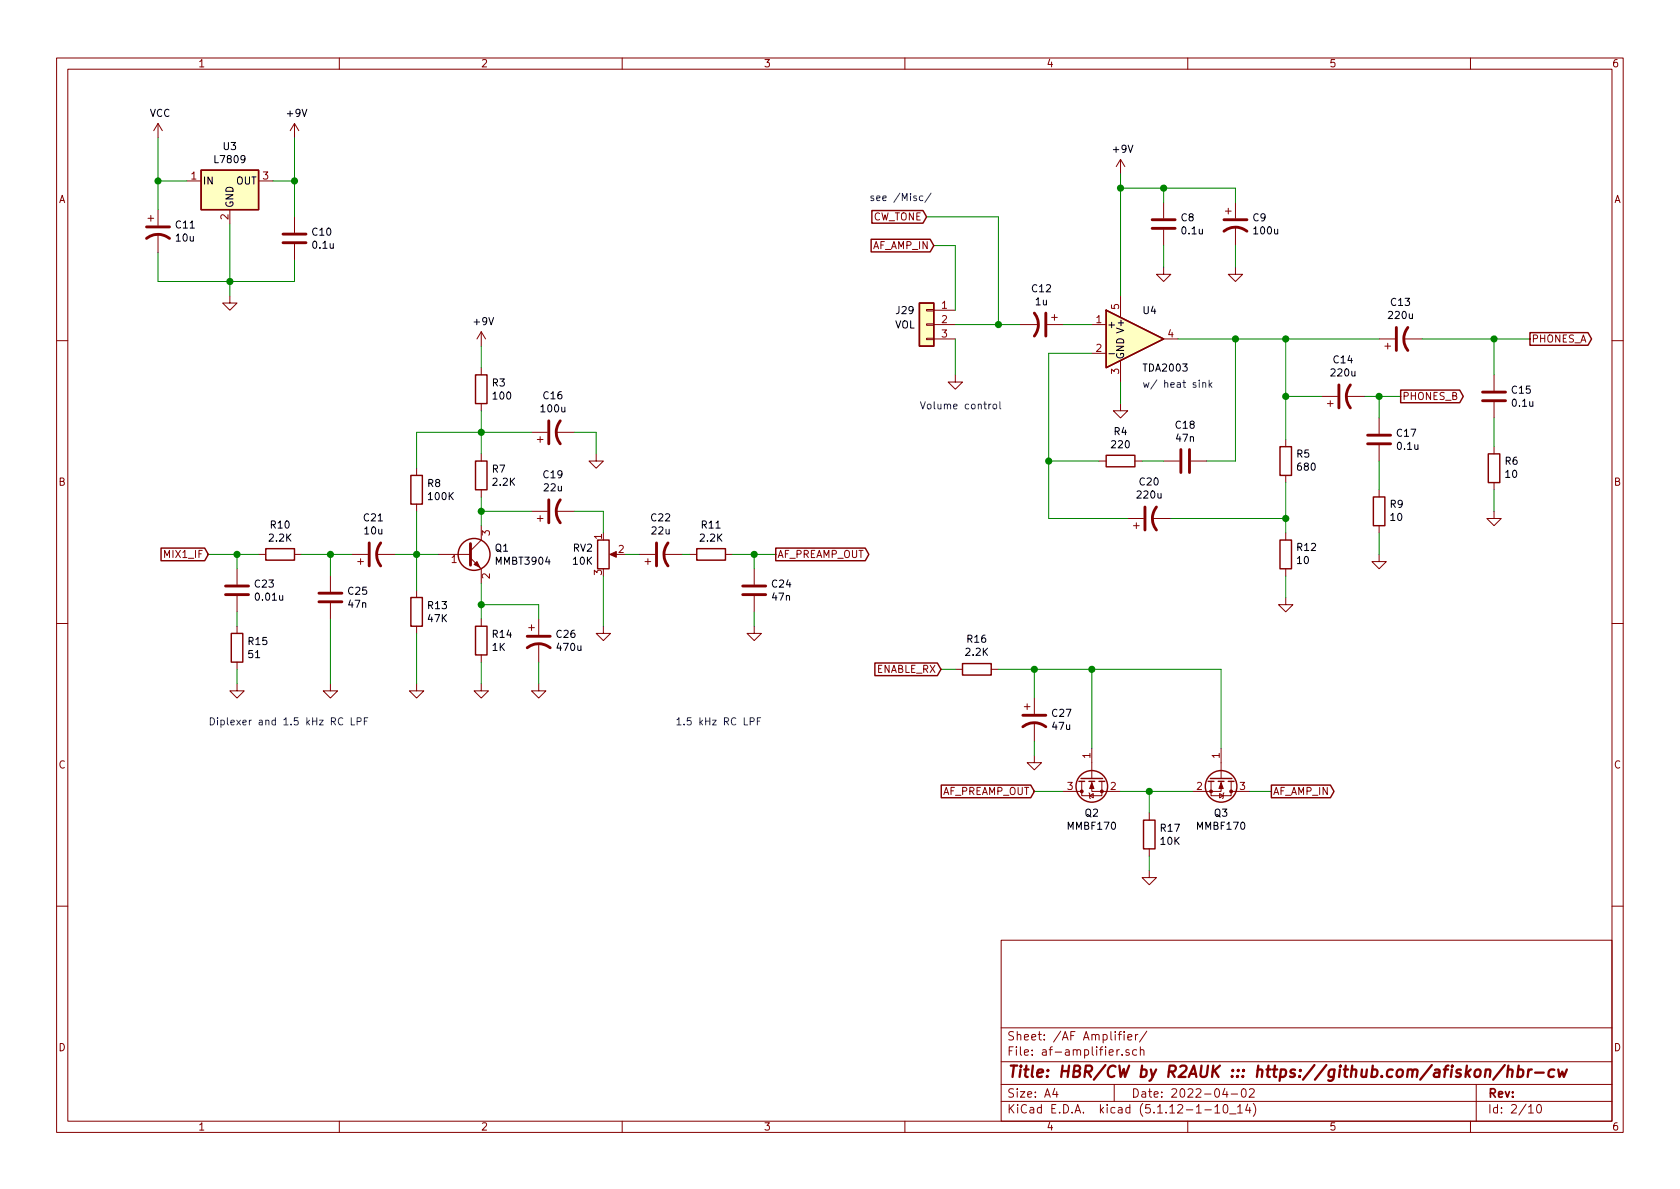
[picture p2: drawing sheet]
EESchema Schematic File Version 4
EELAYER 30 0
EELAYER END
$Descr A4 11693 8268
encoding utf-8
Sheet 2 10
Title "HBR/CW by R2AUK ::: https://github.com/afiskon/hbr-cw"
Date "2022-04-02"
Rev ""
Comp ""
Comment1 ""
Comment2 ""
Comment3 ""
Comment4 ""
$EndDescr
$Comp
L Device:CP1 C11
U 1 1
P 1100 1600
F 0 "C11" H 1215 1646 50  0000 L CNN
F 1 "10u" H 1215 1555 50  0000 L CNN
F 2 "Capacitor_SMD:CP_Elec_4x5.4" H 1100 1600 50  0001 C CNN
F 3 "~" H 1100 1600 50  0001 C CNN
	1    1100 1600
	1    0    0    -1  
$EndComp
$Comp
L Device:C C10
U 1 1
P 2050 1650
F 0 "C10" H 2165 1696 50  0000 L CNN
F 1 "0.1u" H 2165 1605 50  0000 L CNN
F 2 "Capacitor_SMD:C_0805_2012Metric_Pad1.15x1.40mm_HandSolder" H 2088 1500 50  0001 C CNN
F 3 "~" H 2050 1650 50  0001 C CNN
	1    2050 1650
	1    0    0    -1  
$EndComp
$Comp
L power:VCC #PWR043
U 1 1
P 1100 950
F 0 "#PWR043" H 1100 800 50  0001 C CNN
F 1 "VCC" H 1115 1123 50  0000 C CNN
F 2 "" H 1100 950 50  0001 C CNN
F 3 "" H 1100 950 50  0001 C CNN
	1    1100 950 
	1    0    0    -1  
$EndComp
$Comp
L power:GND #PWR048
U 1 1
P 1600 2050
F 0 "#PWR048" H 1600 1800 50  0001 C CNN
F 1 "GND" H 1605 1877 50  0001 C CNN
F 2 "" H 1600 2050 50  0001 C CNN
F 3 "" H 1600 2050 50  0001 C CNN
	1    1600 2050
	1    0    0    -1  
$EndComp
Wire Wire Line
	2050 950  2050 1250
Wire Wire Line
	1300 1250 1100 1250
Wire Wire Line
	1100 1250 1100 950 
Wire Wire Line
	1900 1250 2050 1250
Connection ~ 2050 1250
Wire Wire Line
	2050 1250 2050 1500
Wire Wire Line
	1600 1550 1600 1950
Wire Wire Line
	1600 1950 2050 1950
Wire Wire Line
	2050 1950 2050 1800
Connection ~ 1600 1950
Wire Wire Line
	1600 1950 1600 2050
Wire Wire Line
	1600 1950 1100 1950
$Comp
L Amplifier_Audio:TDA2003 U4
U 1 1
P 7900 2350
F 0 "U4" H 7950 2550 50  0000 L CNN
F 1 "TDA2003" H 7950 2150 50  0000 L CNN
F 2 "Package_TO_SOT_THT:TO-220-5_P3.4x3.7mm_StaggerOdd_Lead3.8mm_Vertical" H 7900 2350 50  0001 C CIN
F 3 "http://www.st.com/resource/en/datasheet/cd00000123.pdf" H 7900 2350 50  0001 C CNN
	1    7900 2350
	1    0    0    -1  
$EndComp
Text GLabel 10650 2350 2    50   Output ~ 0
PHONES_A
Text GLabel 9750 2750 2    50   Output ~ 0
PHONES_B
$Comp
L power:+9V #PWR044
U 1 1
P 2050 950
F 0 "#PWR044" H 2050 800 50  0001 C CNN
F 1 "+9V" H 2065 1123 50  0000 C CNN
F 2 "" H 2050 950 50  0001 C CNN
F 3 "" H 2050 950 50  0001 C CNN
	1    2050 950 
	1    0    0    -1  
$EndComp
$Comp
L power:+9V #PWR045
U 1 1
P 7800 1200
F 0 "#PWR045" H 7800 1050 50  0001 C CNN
F 1 "+9V" H 7815 1373 50  0000 C CNN
F 2 "" H 7800 1200 50  0001 C CNN
F 3 "" H 7800 1200 50  0001 C CNN
	1    7800 1200
	1    0    0    -1  
$EndComp
$Comp
L Device:C C8
U 1 1
P 8100 1550
F 0 "C8" H 8215 1596 50  0000 L CNN
F 1 "0.1u" H 8215 1505 50  0000 L CNN
F 2 "Capacitor_SMD:C_0805_2012Metric_Pad1.15x1.40mm_HandSolder" H 8138 1400 50  0001 C CNN
F 3 "~" H 8100 1550 50  0001 C CNN
	1    8100 1550
	1    0    0    -1  
$EndComp
$Comp
L Device:CP1 C9
U 1 1
P 8600 1550
F 0 "C9" H 8715 1596 50  0000 L CNN
F 1 "100u" H 8715 1505 50  0000 L CNN
F 2 "Capacitor_SMD:CP_Elec_6.3x7.7" H 8600 1550 50  0001 C CNN
F 3 "~" H 8600 1550 50  0001 C CNN
	1    8600 1550
	1    0    0    -1  
$EndComp
Wire Wire Line
	7800 2050 7800 1300
$Comp
L power:GND #PWR046
U 1 1
P 8100 1850
F 0 "#PWR046" H 8100 1600 50  0001 C CNN
F 1 "GND" H 8105 1677 50  0001 C CNN
F 2 "" H 8100 1850 50  0001 C CNN
F 3 "" H 8100 1850 50  0001 C CNN
	1    8100 1850
	1    0    0    -1  
$EndComp
$Comp
L power:GND #PWR047
U 1 1
P 8600 1850
F 0 "#PWR047" H 8600 1600 50  0001 C CNN
F 1 "GND" H 8605 1677 50  0001 C CNN
F 2 "" H 8600 1850 50  0001 C CNN
F 3 "" H 8600 1850 50  0001 C CNN
	1    8600 1850
	1    0    0    -1  
$EndComp
Wire Wire Line
	7800 1300 8100 1300
Wire Wire Line
	8600 1300 8600 1400
Connection ~ 7800 1300
Wire Wire Line
	7800 1300 7800 1200
Wire Wire Line
	8600 1700 8600 1850
Wire Wire Line
	8100 1850 8100 1700
Wire Wire Line
	8100 1400 8100 1300
Connection ~ 8100 1300
Wire Wire Line
	8100 1300 8600 1300
$Comp
L power:GND #PWR051
U 1 1
P 7800 2800
F 0 "#PWR051" H 7800 2550 50  0001 C CNN
F 1 "GND" H 7805 2627 50  0001 C CNN
F 2 "" H 7800 2800 50  0001 C CNN
F 3 "" H 7800 2800 50  0001 C CNN
	1    7800 2800
	1    0    0    -1  
$EndComp
Wire Wire Line
	7800 2800 7800 2650
$Comp
L Device:CP1 C12
U 1 1
P 7250 2250
F 0 "C12" V 6998 2250 50  0000 C CNN
F 1 "1u" V 7089 2250 50  0000 C CNN
F 2 "Capacitor_SMD:CP_Elec_4x5.4" H 7250 2250 50  0001 C CNN
F 3 "~" H 7250 2250 50  0001 C CNN
	1    7250 2250
	0    1    1    0   
$EndComp
Text Notes 6400 2850 0    50   ~ 0
Volume control
$Comp
L power:GND #PWR050
U 1 1
P 6650 2600
F 0 "#PWR050" H 6650 2350 50  0001 C CNN
F 1 "GND" H 6655 2427 50  0001 C CNN
F 2 "" H 6650 2600 50  0001 C CNN
F 3 "" H 6650 2600 50  0001 C CNN
	1    6650 2600
	1    0    0    -1  
$EndComp
Text GLabel 6500 1700 0    50   Input ~ 0
AF_AMP_IN
Wire Wire Line
	6500 1700 6650 1700
Wire Wire Line
	7400 2250 7600 2250
$Comp
L Device:R R4
U 1 1
P 7800 3200
F 0 "R4" V 7593 3200 50  0000 C CNN
F 1 "220" V 7684 3200 50  0000 C CNN
F 2 "Resistor_SMD:R_0805_2012Metric_Pad1.15x1.40mm_HandSolder" V 7730 3200 50  0001 C CNN
F 3 "~" H 7800 3200 50  0001 C CNN
	1    7800 3200
	0    1    1    0   
$EndComp
$Comp
L Device:C C18
U 1 1
P 8250 3200
F 0 "C18" V 7998 3200 50  0000 C CNN
F 1 "47n" V 8089 3200 50  0000 C CNN
F 2 "Capacitor_SMD:C_0805_2012Metric_Pad1.15x1.40mm_HandSolder" H 8288 3050 50  0001 C CNN
F 3 "~" H 8250 3200 50  0001 C CNN
	1    8250 3200
	0    1    1    0   
$EndComp
Wire Wire Line
	7600 2450 7300 2450
Wire Wire Line
	7300 2450 7300 3200
Wire Wire Line
	7300 3200 7650 3200
Wire Wire Line
	7950 3200 8100 3200
Wire Wire Line
	8200 2350 8600 2350
Wire Wire Line
	8600 2350 8600 3200
Wire Wire Line
	8600 3200 8400 3200
$Comp
L Device:R R5
U 1 1
P 8950 3200
F 0 "R5" H 8880 3154 50  0000 R CNN
F 1 "680" H 8880 3245 50  0000 R CNN
F 2 "Resistor_SMD:R_0805_2012Metric_Pad1.15x1.40mm_HandSolder" V 8880 3200 50  0001 C CNN
F 3 "~" H 8950 3200 50  0001 C CNN
	1    8950 3200
	-1   0    0    1   
$EndComp
$Comp
L Device:R R12
U 1 1
P 8950 3850
F 0 "R12" H 8880 3804 50  0000 R CNN
F 1 "10" H 8880 3895 50  0000 R CNN
F 2 "Resistor_SMD:R_0805_2012Metric_Pad1.15x1.40mm_HandSolder" V 8880 3850 50  0001 C CNN
F 3 "~" H 8950 3850 50  0001 C CNN
	1    8950 3850
	-1   0    0    1   
$EndComp
$Comp
L power:GND #PWR055
U 1 1
P 8950 4150
F 0 "#PWR055" H 8950 3900 50  0001 C CNN
F 1 "GND" H 8955 3977 50  0001 C CNN
F 2 "" H 8950 4150 50  0001 C CNN
F 3 "" H 8950 4150 50  0001 C CNN
	1    8950 4150
	1    0    0    -1  
$EndComp
Wire Wire Line
	8950 4150 8950 4000
Wire Wire Line
	8950 3050 8950 2750
Wire Wire Line
	8950 2350 8600 2350
Connection ~ 8600 2350
$Comp
L Device:CP1 C20
U 1 1
P 8000 3600
F 0 "C20" V 8252 3600 50  0000 C CNN
F 1 "220u" V 8161 3600 50  0000 C CNN
F 2 "Capacitor_SMD:CP_Elec_8x10.5" H 8000 3600 50  0001 C CNN
F 3 "~" H 8000 3600 50  0001 C CNN
	1    8000 3600
	0    -1   -1   0   
$EndComp
Wire Wire Line
	8950 3350 8950 3600
Wire Wire Line
	8950 3600 8150 3600
Connection ~ 8950 3600
Wire Wire Line
	8950 3600 8950 3700
Wire Wire Line
	7850 3600 7300 3600
Wire Wire Line
	7300 3600 7300 3200
Connection ~ 7300 3200
$Comp
L Device:CP1 C14
U 1 1
P 9350 2750
F 0 "C14" V 9602 2750 50  0000 C CNN
F 1 "220u" V 9511 2750 50  0000 C CNN
F 2 "Capacitor_SMD:CP_Elec_8x10.5" H 9350 2750 50  0001 C CNN
F 3 "~" H 9350 2750 50  0001 C CNN
	1    9350 2750
	0    -1   -1   0   
$EndComp
Wire Wire Line
	9200 2750 8950 2750
Connection ~ 8950 2750
Wire Wire Line
	8950 2750 8950 2350
$Comp
L Device:C C17
U 1 1
P 9600 3050
F 0 "C17" H 9715 3096 50  0000 L CNN
F 1 "0.1u" H 9715 3005 50  0000 L CNN
F 2 "Capacitor_SMD:C_0805_2012Metric_Pad1.15x1.40mm_HandSolder" H 9638 2900 50  0001 C CNN
F 3 "~" H 9600 3050 50  0001 C CNN
	1    9600 3050
	1    0    0    -1  
$EndComp
$Comp
L Device:R R9
U 1 1
P 9600 3550
F 0 "R9" H 9530 3504 50  0000 R CNN
F 1 "10" H 9530 3595 50  0000 R CNN
F 2 "Resistor_SMD:R_0805_2012Metric_Pad1.15x1.40mm_HandSolder" V 9530 3550 50  0001 C CNN
F 3 "~" H 9600 3550 50  0001 C CNN
	1    9600 3550
	-1   0    0    1   
$EndComp
$Comp
L power:GND #PWR054
U 1 1
P 9600 3850
F 0 "#PWR054" H 9600 3600 50  0001 C CNN
F 1 "GND" H 9605 3677 50  0001 C CNN
F 2 "" H 9600 3850 50  0001 C CNN
F 3 "" H 9600 3850 50  0001 C CNN
	1    9600 3850
	1    0    0    -1  
$EndComp
Wire Wire Line
	9500 2750 9600 2750
Wire Wire Line
	9600 2750 9600 2900
Connection ~ 9600 2750
Wire Wire Line
	9600 2750 9750 2750
Wire Wire Line
	9600 3200 9600 3400
Wire Wire Line
	9600 3700 9600 3850
$Comp
L Device:CP1 C13
U 1 1
P 9750 2350
F 0 "C13" V 10002 2350 50  0000 C CNN
F 1 "220u" V 9911 2350 50  0000 C CNN
F 2 "Capacitor_SMD:CP_Elec_8x10.5" H 9750 2350 50  0001 C CNN
F 3 "~" H 9750 2350 50  0001 C CNN
	1    9750 2350
	0    -1   -1   0   
$EndComp
$Comp
L Device:C C15
U 1 1
P 10400 2750
F 0 "C15" H 10515 2796 50  0000 L CNN
F 1 "0.1u" H 10515 2705 50  0000 L CNN
F 2 "Capacitor_SMD:C_0805_2012Metric_Pad1.15x1.40mm_HandSolder" H 10438 2600 50  0001 C CNN
F 3 "~" H 10400 2750 50  0001 C CNN
	1    10400 2750
	1    0    0    -1  
$EndComp
$Comp
L Device:R R6
U 1 1
P 10400 3250
F 0 "R6" H 10330 3204 50  0000 R CNN
F 1 "10" H 10330 3295 50  0000 R CNN
F 2 "Resistor_SMD:R_0805_2012Metric_Pad1.15x1.40mm_HandSolder" V 10330 3250 50  0001 C CNN
F 3 "~" H 10400 3250 50  0001 C CNN
	1    10400 3250
	-1   0    0    1   
$EndComp
$Comp
L power:GND #PWR053
U 1 1
P 10400 3550
F 0 "#PWR053" H 10400 3300 50  0001 C CNN
F 1 "GND" H 10405 3377 50  0001 C CNN
F 2 "" H 10400 3550 50  0001 C CNN
F 3 "" H 10400 3550 50  0001 C CNN
	1    10400 3550
	1    0    0    -1  
$EndComp
Wire Wire Line
	10400 2900 10400 3100
Wire Wire Line
	10400 3400 10400 3550
Wire Wire Line
	10650 2350 10400 2350
Wire Wire Line
	9600 2350 8950 2350
Connection ~ 8950 2350
Wire Wire Line
	10400 2350 10400 2600
Connection ~ 10400 2350
Wire Wire Line
	10400 2350 9900 2350
Text Notes 7950 2700 0    50   ~ 0
w/ heat sink
Text GLabel 6450 1500 0    50   Input ~ 0
CW_TONE
Wire Wire Line
	6450 1500 6950 1500
Wire Wire Line
	6950 1500 6950 2250
Connection ~ 6950 2250
Wire Wire Line
	6950 2250 7100 2250
Text Notes 6050 1400 0    50   ~ 0
see /Misc/
Text GLabel 8850 5500 2    50   Output ~ 0
AF_AMP_IN
$Comp
L Device:R R?
U 1 1
P 8000 5800
AR Path="/6212C0AC/624B0E23" Ref="R?"  Part="1" 
AR Path="/61F4800D/624B0E23" Ref="R17"  Part="1" 
AR Path="/6225668B/624B0E23" Ref="R?"  Part="1" 
F 0 "R17" H 8070 5846 50  0000 L CNN
F 1 "10K" H 8070 5755 50  0000 L CNN
F 2 "Resistor_SMD:R_0805_2012Metric_Pad1.15x1.40mm_HandSolder" V 7930 5800 50  0001 C CNN
F 3 "~" H 8000 5800 50  0001 C CNN
	1    8000 5800
	1    0    0    -1  
$EndComp
$Comp
L power:GND #PWR?
U 1 1
P 8000 6050
AR Path="/6212C0AC/624B0E29" Ref="#PWR?"  Part="1" 
AR Path="/61F4800D/624B0E29" Ref="#PWR064"  Part="1" 
AR Path="/6225668B/624B0E29" Ref="#PWR?"  Part="1" 
F 0 "#PWR064" H 8000 5800 50  0001 C CNN
F 1 "GND" H 8005 5877 50  0001 C CNN
F 2 "" H 8000 6050 50  0001 C CNN
F 3 "" H 8000 6050 50  0001 C CNN
	1    8000 6050
	1    0    0    -1  
$EndComp
Wire Wire Line
	8000 6050 8000 5950
Wire Wire Line
	8700 5500 8850 5500
Text GLabel 6550 4650 0    50   Input ~ 0
ENABLE_RX
Wire Wire Line
	7800 5500 8000 5500
Wire Wire Line
	8000 5650 8000 5500
Connection ~ 8000 5500
Wire Wire Line
	7200 5500 7400 5500
Text GLabel 7200 5500 0    50   Input ~ 0
AF_PREAMP_OUT
$Comp
L Device:CP1 C27
U 1 1
P 7200 5000
AR Path="/61F4800D/624B0E37" Ref="C27"  Part="1" 
AR Path="/6225668B/624B0E37" Ref="C?"  Part="1" 
F 0 "C27" H 7315 5046 50  0000 L CNN
F 1 "47u" H 7315 4955 50  0000 L CNN
F 2 "Capacitor_SMD:CP_Elec_6.3x5.8" H 7200 5000 50  0001 C CNN
F 3 "~" H 7200 5000 50  0001 C CNN
	1    7200 5000
	1    0    0    -1  
$EndComp
$Comp
L power:GND #PWR?
U 1 1
P 7200 5250
AR Path="/6212C0AC/624B0E3D" Ref="#PWR?"  Part="1" 
AR Path="/61F4800D/624B0E3D" Ref="#PWR063"  Part="1" 
AR Path="/6225668B/624B0E3D" Ref="#PWR?"  Part="1" 
F 0 "#PWR063" H 7200 5000 50  0001 C CNN
F 1 "GND" H 7205 5077 50  0001 C CNN
F 2 "" H 7200 5250 50  0001 C CNN
F 3 "" H 7200 5250 50  0001 C CNN
	1    7200 5250
	1    0    0    -1  
$EndComp
Wire Wire Line
	7200 5250 7200 5150
Wire Wire Line
	6550 4650 6650 4650
Wire Wire Line
	6950 4650 7200 4650
Wire Wire Line
	7600 4650 7600 5200
Wire Wire Line
	8500 4650 8500 5200
Wire Wire Line
	7200 4650 7200 4850
Connection ~ 7200 4650
Wire Wire Line
	7200 4650 7600 4650
$Comp
L Device:R R16
U 1 1
P 6800 4650
AR Path="/61F4800D/624B0E4B" Ref="R16"  Part="1" 
AR Path="/6225668B/624B0E4B" Ref="R?"  Part="1" 
F 0 "R16" V 7007 4650 50  0000 C CNN
F 1 "2.2K" V 6916 4650 50  0000 C CNN
F 2 "Resistor_SMD:R_0805_2012Metric_Pad1.15x1.40mm_HandSolder" V 6730 4650 50  0001 C CNN
F 3 "~" H 6800 4650 50  0001 C CNN
	1    6800 4650
	0    -1   -1   0   
$EndComp
Wire Wire Line
	8000 5500 8300 5500
Wire Wire Line
	7600 4650 8500 4650
Connection ~ 7600 4650
Text GLabel 1450 3850 0    50   Input ~ 0
MIX1_IF
Text GLabel 5400 3850 2    50   Output ~ 0
AF_PREAMP_OUT
$Comp
L Device:C C?
U 1 1
P 1650 4100
AR Path="/6225668B/624C42FF" Ref="C?"  Part="1" 
AR Path="/61F4800D/624C42FF" Ref="C23"  Part="1" 
F 0 "C23" H 1765 4146 50  0000 L CNN
F 1 "0.01u" H 1765 4055 50  0000 L CNN
F 2 "Capacitor_SMD:C_0805_2012Metric_Pad1.15x1.40mm_HandSolder" H 1688 3950 50  0001 C CNN
F 3 "~" H 1650 4100 50  0001 C CNN
	1    1650 4100
	1    0    0    -1  
$EndComp
$Comp
L Device:R R?
U 1 1
P 1650 4500
AR Path="/6225668B/624C4305" Ref="R?"  Part="1" 
AR Path="/61F4800D/624C4305" Ref="R15"  Part="1" 
F 0 "R15" H 1720 4546 50  0000 L CNN
F 1 "51" H 1720 4455 50  0000 L CNN
F 2 "Resistor_SMD:R_0805_2012Metric_Pad1.15x1.40mm_HandSolder" V 1580 4500 50  0001 C CNN
F 3 "~" H 1650 4500 50  0001 C CNN
	1    1650 4500
	1    0    0    -1  
$EndComp
$Comp
L power:GND #PWR?
U 1 1
P 1650 4750
AR Path="/6225668B/624C430B" Ref="#PWR?"  Part="1" 
AR Path="/61F4800D/624C430B" Ref="#PWR058"  Part="1" 
F 0 "#PWR058" H 1650 4500 50  0001 C CNN
F 1 "GND" H 1655 4577 50  0001 C CNN
F 2 "" H 1650 4750 50  0001 C CNN
F 3 "" H 1650 4750 50  0001 C CNN
	1    1650 4750
	1    0    0    -1  
$EndComp
$Comp
L Device:R R?
U 1 1
P 1950 3850
AR Path="/6225668B/624C4311" Ref="R?"  Part="1" 
AR Path="/61F4800D/624C4311" Ref="R10"  Part="1" 
F 0 "R10" V 1743 3850 50  0000 C CNN
F 1 "2.2K" V 1834 3850 50  0000 C CNN
F 2 "Resistor_SMD:R_0805_2012Metric_Pad1.15x1.40mm_HandSolder" V 1880 3850 50  0001 C CNN
F 3 "~" H 1950 3850 50  0001 C CNN
	1    1950 3850
	0    1    1    0   
$EndComp
$Comp
L Device:C C?
U 1 1
P 2300 4150
AR Path="/6225668B/624C4317" Ref="C?"  Part="1" 
AR Path="/61F4800D/624C4317" Ref="C25"  Part="1" 
F 0 "C25" H 2415 4196 50  0000 L CNN
F 1 "47n" H 2415 4105 50  0000 L CNN
F 2 "Capacitor_SMD:C_0805_2012Metric_Pad1.15x1.40mm_HandSolder" H 2338 4000 50  0001 C CNN
F 3 "~" H 2300 4150 50  0001 C CNN
	1    2300 4150
	1    0    0    -1  
$EndComp
$Comp
L power:GND #PWR?
U 1 1
P 2300 4750
AR Path="/6225668B/624C431D" Ref="#PWR?"  Part="1" 
AR Path="/61F4800D/624C431D" Ref="#PWR059"  Part="1" 
F 0 "#PWR059" H 2300 4500 50  0001 C CNN
F 1 "GND" H 2305 4577 50  0001 C CNN
F 2 "" H 2300 4750 50  0001 C CNN
F 3 "" H 2300 4750 50  0001 C CNN
	1    2300 4750
	1    0    0    -1  
$EndComp
$Comp
L Device:CP1 C?
U 1 1
P 2600 3850
AR Path="/6225668B/624C4323" Ref="C?"  Part="1" 
AR Path="/61F4800D/624C4323" Ref="C21"  Part="1" 
F 0 "C21" V 2852 3850 50  0000 C CNN
F 1 "10u" V 2761 3850 50  0000 C CNN
F 2 "Capacitor_SMD:CP_Elec_4x5.4" H 2600 3850 50  0001 C CNN
F 3 "~" H 2600 3850 50  0001 C CNN
	1    2600 3850
	0    -1   -1   0   
$EndComp
$Comp
L Device:R R?
U 1 1
P 2900 4250
AR Path="/6225668B/624C4329" Ref="R?"  Part="1" 
AR Path="/61F4800D/624C4329" Ref="R13"  Part="1" 
F 0 "R13" H 2970 4296 50  0000 L CNN
F 1 "47K" H 2970 4205 50  0000 L CNN
F 2 "Resistor_SMD:R_0805_2012Metric_Pad1.15x1.40mm_HandSolder" V 2830 4250 50  0001 C CNN
F 3 "~" H 2900 4250 50  0001 C CNN
	1    2900 4250
	1    0    0    -1  
$EndComp
$Comp
L Device:R R?
U 1 1
P 2900 3400
AR Path="/6225668B/624C432F" Ref="R?"  Part="1" 
AR Path="/61F4800D/624C432F" Ref="R8"  Part="1" 
F 0 "R8" H 2970 3446 50  0000 L CNN
F 1 "100K" H 2970 3355 50  0000 L CNN
F 2 "Resistor_SMD:R_0805_2012Metric_Pad1.15x1.40mm_HandSolder" V 2830 3400 50  0001 C CNN
F 3 "~" H 2900 3400 50  0001 C CNN
	1    2900 3400
	1    0    0    -1  
$EndComp
$Comp
L Device:R R?
U 1 1
P 3350 4450
AR Path="/6225668B/624C433B" Ref="R?"  Part="1" 
AR Path="/61F4800D/624C433B" Ref="R14"  Part="1" 
F 0 "R14" H 3420 4496 50  0000 L CNN
F 1 "1K" H 3420 4405 50  0000 L CNN
F 2 "Resistor_SMD:R_0805_2012Metric_Pad1.15x1.40mm_HandSolder" V 3280 4450 50  0001 C CNN
F 3 "~" H 3350 4450 50  0001 C CNN
	1    3350 4450
	1    0    0    -1  
$EndComp
$Comp
L Device:CP1 C?
U 1 1
P 3750 4450
AR Path="/6225668B/624C4341" Ref="C?"  Part="1" 
AR Path="/61F4800D/624C4341" Ref="C26"  Part="1" 
F 0 "C26" H 3865 4496 50  0000 L CNN
F 1 "470u" H 3865 4405 50  0000 L CNN
F 2 "Capacitor_SMD:CP_Elec_10x10.5" H 3750 4450 50  0001 C CNN
F 3 "~" H 3750 4450 50  0001 C CNN
	1    3750 4450
	1    0    0    -1  
$EndComp
$Comp
L power:GND #PWR?
U 1 1
P 2900 4750
AR Path="/6225668B/624C4347" Ref="#PWR?"  Part="1" 
AR Path="/61F4800D/624C4347" Ref="#PWR060"  Part="1" 
F 0 "#PWR060" H 2900 4500 50  0001 C CNN
F 1 "GND" H 2905 4577 50  0001 C CNN
F 2 "" H 2900 4750 50  0001 C CNN
F 3 "" H 2900 4750 50  0001 C CNN
	1    2900 4750
	1    0    0    -1  
$EndComp
$Comp
L power:GND #PWR?
U 1 1
P 3350 4750
AR Path="/6225668B/624C434D" Ref="#PWR?"  Part="1" 
AR Path="/61F4800D/624C434D" Ref="#PWR061"  Part="1" 
F 0 "#PWR061" H 3350 4500 50  0001 C CNN
F 1 "GND" H 3355 4577 50  0001 C CNN
F 2 "" H 3350 4750 50  0001 C CNN
F 3 "" H 3350 4750 50  0001 C CNN
	1    3350 4750
	1    0    0    -1  
$EndComp
$Comp
L power:GND #PWR?
U 1 1
P 3750 4750
AR Path="/6225668B/624C4353" Ref="#PWR?"  Part="1" 
AR Path="/61F4800D/624C4353" Ref="#PWR062"  Part="1" 
F 0 "#PWR062" H 3750 4500 50  0001 C CNN
F 1 "GND" H 3755 4577 50  0001 C CNN
F 2 "" H 3750 4750 50  0001 C CNN
F 3 "" H 3750 4750 50  0001 C CNN
	1    3750 4750
	1    0    0    -1  
$EndComp
$Comp
L Device:R R?
U 1 1
P 3350 3300
AR Path="/6225668B/624C4359" Ref="R?"  Part="1" 
AR Path="/61F4800D/624C4359" Ref="R7"  Part="1" 
F 0 "R7" H 3420 3346 50  0000 L CNN
F 1 "2.2K" H 3420 3255 50  0000 L CNN
F 2 "Resistor_SMD:R_0805_2012Metric_Pad1.15x1.40mm_HandSolder" V 3280 3300 50  0001 C CNN
F 3 "~" H 3350 3300 50  0001 C CNN
	1    3350 3300
	1    0    0    -1  
$EndComp
$Comp
L Device:R R?
U 1 1
P 3350 2700
AR Path="/6225668B/624C435F" Ref="R?"  Part="1" 
AR Path="/61F4800D/624C435F" Ref="R3"  Part="1" 
F 0 "R3" H 3420 2746 50  0000 L CNN
F 1 "100" H 3420 2655 50  0000 L CNN
F 2 "Resistor_SMD:R_0805_2012Metric_Pad1.15x1.40mm_HandSolder" V 3280 2700 50  0001 C CNN
F 3 "~" H 3350 2700 50  0001 C CNN
	1    3350 2700
	1    0    0    -1  
$EndComp
$Comp
L Device:CP1 C?
U 1 1
P 3850 3550
AR Path="/6225668B/624C4365" Ref="C?"  Part="1" 
AR Path="/61F4800D/624C4365" Ref="C19"  Part="1" 
F 0 "C19" V 4102 3550 50  0000 C CNN
F 1 "22u" V 4011 3550 50  0000 C CNN
F 2 "Capacitor_SMD:CP_Elec_5x5.4" H 3850 3550 50  0001 C CNN
F 3 "~" H 3850 3550 50  0001 C CNN
	1    3850 3550
	0    -1   -1   0   
$EndComp
$Comp
L Device:CP1 C?
U 1 1
P 3850 3000
AR Path="/6225668B/624C436B" Ref="C?"  Part="1" 
AR Path="/61F4800D/624C436B" Ref="C16"  Part="1" 
F 0 "C16" V 4102 3000 50  0000 C CNN
F 1 "100u" V 4011 3000 50  0000 C CNN
F 2 "Capacitor_SMD:CP_Elec_6.3x7.7" H 3850 3000 50  0001 C CNN
F 3 "~" H 3850 3000 50  0001 C CNN
	1    3850 3000
	0    -1   -1   0   
$EndComp
$Comp
L power:GND #PWR?
U 1 1
P 4150 3150
AR Path="/6225668B/624C4371" Ref="#PWR?"  Part="1" 
AR Path="/61F4800D/624C4371" Ref="#PWR052"  Part="1" 
F 0 "#PWR052" H 4150 2900 50  0001 C CNN
F 1 "GND" H 4155 2977 50  0001 C CNN
F 2 "" H 4150 3150 50  0001 C CNN
F 3 "" H 4150 3150 50  0001 C CNN
	1    4150 3150
	1    0    0    -1  
$EndComp
$Comp
L Device:R_POT RV?
U 1 1
P 4200 3850
AR Path="/6225668B/624C4377" Ref="RV?"  Part="1" 
AR Path="/61F4800D/624C4377" Ref="RV2"  Part="1" 
F 0 "RV2" H 4131 3896 50  0000 R CNN
F 1 "10K" H 4131 3805 50  0000 R CNN
F 2 "Potentiometer_THT:Potentiometer_Bourns_3296W_Vertical" H 4200 3850 50  0001 C CNN
F 3 "~" H 4200 3850 50  0001 C CNN
	1    4200 3850
	1    0    0    -1  
$EndComp
$Comp
L Device:CP1 C?
U 1 1
P 4600 3850
AR Path="/6225668B/624C437D" Ref="C?"  Part="1" 
AR Path="/61F4800D/624C437D" Ref="C22"  Part="1" 
F 0 "C22" V 4852 3850 50  0000 C CNN
F 1 "22u" V 4761 3850 50  0000 C CNN
F 2 "Capacitor_SMD:CP_Elec_5x5.4" H 4600 3850 50  0001 C CNN
F 3 "~" H 4600 3850 50  0001 C CNN
	1    4600 3850
	0    -1   -1   0   
$EndComp
$Comp
L Device:R R?
U 1 1
P 4950 3850
AR Path="/6225668B/624C4383" Ref="R?"  Part="1" 
AR Path="/61F4800D/624C4383" Ref="R11"  Part="1" 
F 0 "R11" V 4743 3850 50  0000 C CNN
F 1 "2.2K" V 4834 3850 50  0000 C CNN
F 2 "Resistor_SMD:R_0805_2012Metric_Pad1.15x1.40mm_HandSolder" V 4880 3850 50  0001 C CNN
F 3 "~" H 4950 3850 50  0001 C CNN
	1    4950 3850
	0    1    1    0   
$EndComp
$Comp
L Device:C C?
U 1 1
P 5250 4100
AR Path="/6225668B/624C4389" Ref="C?"  Part="1" 
AR Path="/61F4800D/624C4389" Ref="C24"  Part="1" 
F 0 "C24" H 5365 4146 50  0000 L CNN
F 1 "47n" H 5365 4055 50  0000 L CNN
F 2 "Capacitor_SMD:C_0805_2012Metric_Pad1.15x1.40mm_HandSolder" H 5288 3950 50  0001 C CNN
F 3 "~" H 5250 4100 50  0001 C CNN
	1    5250 4100
	1    0    0    -1  
$EndComp
$Comp
L power:GND #PWR?
U 1 1
P 5250 4350
AR Path="/6225668B/624C438F" Ref="#PWR?"  Part="1" 
AR Path="/61F4800D/624C438F" Ref="#PWR057"  Part="1" 
F 0 "#PWR057" H 5250 4100 50  0001 C CNN
F 1 "GND" H 5255 4177 50  0001 C CNN
F 2 "" H 5250 4350 50  0001 C CNN
F 3 "" H 5250 4350 50  0001 C CNN
	1    5250 4350
	1    0    0    -1  
$EndComp
Wire Wire Line
	2100 3850 2300 3850
Wire Wire Line
	2750 3850 2900 3850
Wire Wire Line
	3350 3650 3350 3550
Wire Wire Line
	3350 3150 3350 3000
Wire Wire Line
	3350 3000 3700 3000
Connection ~ 3350 3000
Wire Wire Line
	3350 3000 3350 2850
Wire Wire Line
	4000 3000 4150 3000
Wire Wire Line
	4150 3000 4150 3150
Wire Wire Line
	3350 3550 3700 3550
Connection ~ 3350 3550
Wire Wire Line
	3350 3550 3350 3450
$Comp
L power:GND #PWR?
U 1 1
P 4200 4350
AR Path="/6225668B/624C43A1" Ref="#PWR?"  Part="1" 
AR Path="/61F4800D/624C43A1" Ref="#PWR056"  Part="1" 
F 0 "#PWR056" H 4200 4100 50  0001 C CNN
F 1 "GND" H 4205 4177 50  0001 C CNN
F 2 "" H 4200 4350 50  0001 C CNN
F 3 "" H 4200 4350 50  0001 C CNN
	1    4200 4350
	1    0    0    -1  
$EndComp
Wire Wire Line
	4200 4350 4200 4000
Wire Wire Line
	4200 3700 4200 3550
Wire Wire Line
	4200 3550 4000 3550
Wire Wire Line
	5100 3850 5250 3850
Wire Wire Line
	5250 3850 5250 3950
Connection ~ 5250 3850
Wire Wire Line
	5250 3850 5400 3850
Wire Wire Line
	5250 4250 5250 4350
Wire Wire Line
	3350 4750 3350 4600
Wire Wire Line
	3350 4300 3350 4200
Wire Wire Line
	3350 4200 3750 4200
Wire Wire Line
	3750 4200 3750 4300
Connection ~ 3350 4200
Wire Wire Line
	3350 4200 3350 4050
Wire Wire Line
	3750 4600 3750 4750
Wire Wire Line
	2900 4750 2900 4400
Wire Wire Line
	2900 3850 2900 4100
Connection ~ 2900 3850
Wire Wire Line
	2900 3850 3050 3850
Wire Wire Line
	2300 4750 2300 4300
Wire Wire Line
	2300 4000 2300 3850
Connection ~ 2300 3850
Wire Wire Line
	2300 3850 2450 3850
Wire Wire Line
	1450 3850 1650 3850
Wire Wire Line
	1650 3850 1650 3950
Connection ~ 1650 3850
Wire Wire Line
	1650 3850 1800 3850
Wire Wire Line
	1650 4250 1650 4350
Wire Wire Line
	1650 4650 1650 4750
Wire Wire Line
	2900 3850 2900 3550
Wire Wire Line
	2900 3250 2900 3000
Wire Wire Line
	2900 3000 3350 3000
Wire Wire Line
	3350 2400 3350 2550
Wire Wire Line
	4450 3850 4350 3850
Wire Wire Line
	4750 3850 4800 3850
Text Notes 1450 5050 0    50   ~ 0
Diplexer and 1.5 kHz RC LPF
Text Notes 4700 5050 0    50   ~ 0
1.5 kHz RC LPF
$Comp
L Transistor_FET:MMBF170 Q3
U 1 1
P 8500 5400
F 0 "Q3" V 8749 5400 50  0000 C CNN
F 1 "MMBF170" V 8840 5400 50  0000 C CNN
F 2 "Package_TO_SOT_SMD:SOT-23" H 8700 5325 50  0001 L CIN
F 3 "https://www.diodes.com/assets/Datasheets/ds30104.pdf" H 8500 5400 50  0001 L CNN
	1    8500 5400
	0    1    1    0   
$EndComp
$Comp
L Transistor_FET:MMBF170 Q2
U 1 1
P 7600 5400
F 0 "Q2" V 7849 5400 50  0000 C CNN
F 1 "MMBF170" V 7940 5400 50  0000 C CNN
F 2 "Package_TO_SOT_SMD:SOT-23" H 7800 5325 50  0001 L CIN
F 3 "https://www.diodes.com/assets/Datasheets/ds30104.pdf" H 7600 5400 50  0001 L CNN
	1    7600 5400
	0    -1   1    0   
$EndComp
$Comp
L Transistor_BJT:MMBT3904 Q1
U 1 1
P 3250 3850
F 0 "Q1" H 3441 3896 50  0000 L CNN
F 1 "MMBT3904" H 3441 3805 50  0000 L CNN
F 2 "Package_TO_SOT_SMD:SOT-23" H 3450 3775 50  0001 L CIN
F 3 "https://www.fairchildsemi.com/datasheets/2N/2N3904.pdf" H 3250 3850 50  0001 L CNN
	1    3250 3850
	1    0    0    -1  
$EndComp
$Comp
L Regulator_Linear:L7809 U3
U 1 1
P 1600 1250
F 0 "U3" H 1600 1492 50  0000 C CNN
F 1 "L7809" H 1600 1401 50  0000 C CNN
F 2 "Package_TO_SOT_SMD:TO-263-2" H 1625 1100 50  0001 L CIN
F 3 "" H 1600 1200 50  0001 C CNN
	1    1600 1250
	1    0    0    -1  
$EndComp
$Comp
L power:+9V #PWR049
U 1 1
P 3350 2400
F 0 "#PWR049" H 3350 2250 50  0001 C CNN
F 1 "+9V" H 3365 2573 50  0000 C CNN
F 2 "" H 3350 2400 50  0001 C CNN
F 3 "" H 3350 2400 50  0001 C CNN
	1    3350 2400
	1    0    0    -1  
$EndComp
$Comp
L Connector_Generic:Conn_01x03 J?
U 1 1
P 6450 2250
AR Path="/630EA6D0" Ref="J?"  Part="1" 
AR Path="/61F4800D/630EA6D0" Ref="J29"  Part="1" 
F 0 "J29" H 6600 2350 50  0000 C CNN
F 1 "VOL" H 6600 2250 50  0000 C CNN
F 2 "Connector_PinSocket_2.54mm:PinSocket_1x03_P2.54mm_Vertical" H 6368 2475 50  0001 C CNN
F 3 "~" H 6450 2250 50  0001 C CNN
	1    6450 2250
	-1   0    0    -1  
$EndComp
Wire Wire Line
	6650 1700 6650 2150
Wire Wire Line
	6650 2250 6950 2250
Wire Wire Line
	6650 2350 6650 2600
Wire Wire Line
	1100 1750 1100 1950
Wire Wire Line
	1100 1450 1100 1250
Connection ~ 1100 1250
$EndSCHEMATC
